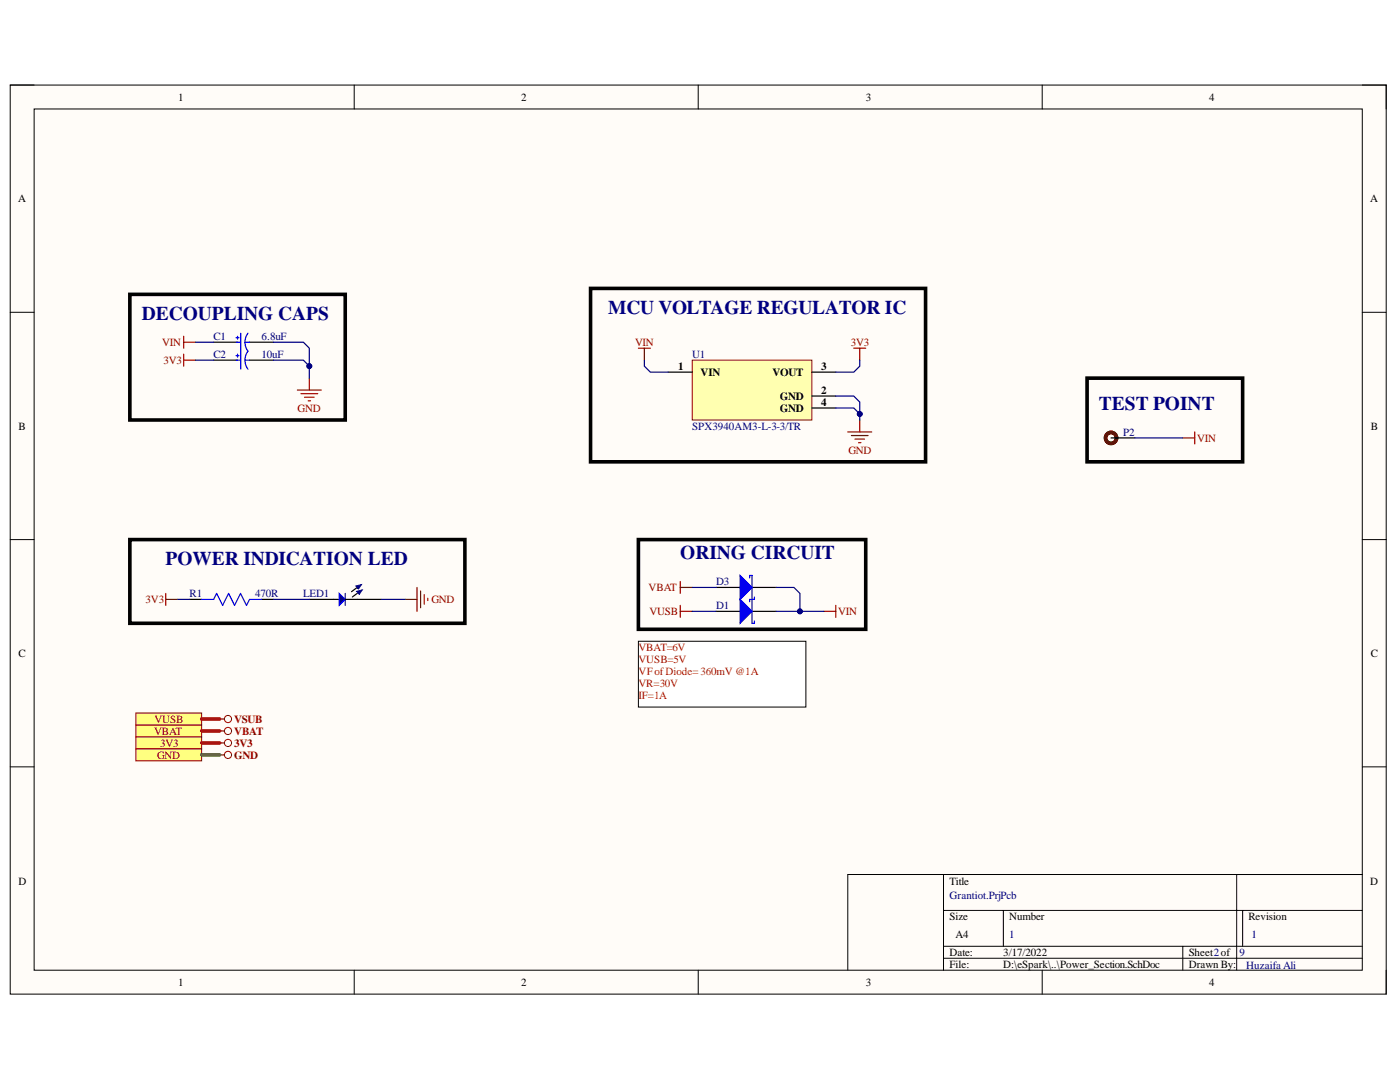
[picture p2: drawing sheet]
<svg xmlns="http://www.w3.org/2000/svg" width="279mm" height="216mm" viewBox="0 0 279 216" stroke-linecap="round" stroke-linejoin="round" font-family="sans-serif">
<path d="M2 17h274.6v181.4h-274.6z" fill-rule="evenodd" fill="#fffcf8"/>
<path d="M2 17h274.6v181.4h-274.6z" fill="none" stroke="#000" stroke-width=".2"/>
<path d="M6.8 21.7h265.1v171.9h-265.1z" fill-rule="evenodd" fill="#fffcf8"/>
<g fill="none" stroke="#000" stroke-width=".2">
<path d="M2 17h4.8M70.7 17v4.7M139.3 17v4.7M208 17v4.7M271.9 17h4.7v4.7M6.8 21.7h265.1v171.9h-265.1zM2 62.3h4.8M271.9 62.3h4.7M2 107.7h4.8M271.9 107.7h4.7M2 153h4.8M271.9 153h4.7"/>
<path d="M188.3 174.5v19.1M246.8 174.5v19.1M271.9 174.5h-102.7v19.1M70.7 193.6v4.8M139.3 193.6v4.8M188.3 181.7h83.6M188.3 188.8h83.6M188.3 191.2h83.6M200.2 181.7v7.1M208 193.6v4.8M236.1 188.8v4.8M248 181.7v7.1"/>
<path d="M276.6 193.6v4.8"/>
</g>
<g fill="none" stroke="#800000" stroke-width=".24">
<path d="M36.7 67.1v2.4M36.7 68.3h2.3M59.3 77.8h4.8M60.1 78.6h3.3M60.8 79.3h1.9M61.5 80h.5M61.7 75.4v2.4M127.4 69.5h2.4M128.6 69.5v2.4M170.4 69.5h2.4M171.6 69.5v2.4M236.1 87.4h2.3"/>
<path d="M238.4 86.2v2.4M33.1 118.4v2.4M33.1 119.6h2.4M80.8 119.6h2.4M83.2 117.2v4.8M83.9 117.9v3.4M84.7 118.6v2M85.4 119.4v.4M135.8 116v2.4M135.8 117.2h2.3M135.8 120.8v2.4M135.8 122h2.3"/>
<path d="M164.4 122h2.4M166.8 120.8v2.4M43.8 145.9h1M43.8 148.2h1"/>
</g>
<circle cx="221.7" cy="87.4" r="1.1" fill="none" stroke="#5b0f00" stroke-width=".72"/>
<path d="M221.7 87.4h4.8M37.9 119.6h2.3M52.2 119.6h2.4" fill="none" stroke="#000" stroke-width=".24"/>
<path d="M40.2 119.6h2.4l.6-1.2 1.2 2.4 1.2-2.4 1.2 2.4 1.2-2.4 1.2 2.4 .6-1.2h2.4" fill="none" stroke="#00f" stroke-width=".24"/>
<path d="M25.9 58.7h43v25.1h-43zM117.9 57.6h66.8v34.6h-66.8zM216.9 75.5h31.1v16.7h-31.1zM25.9 107.7h66.9v16.7h-66.9zM127.4 107.7h45.4v17.9h-45.4z" fill="none" stroke="#000" stroke-width=".72"/>
<g fill="none" stroke="#800000" stroke-width=".2">
<circle cx="45.5" cy="145.9" r=".71"/>
<circle cx="45.5" cy="148.2" r=".72"/>
</g>
<path d="M27.1 144.7h13.1v2.4h-13.1z" fill-rule="evenodd" fill="#ffff80"/>
<path d="M27.1 144.7h13.1v2.4h-13.1z" fill="none" stroke="#800000" stroke-width=".2"/>
<path d="M27.1 147.1h13.1v2.3h-13.1z" fill-rule="evenodd" fill="#ffff80"/>
<g fill="none" stroke="#800000" stroke-width=".2">
<path d="M27.1 147.1h13.1v2.3h-13.1z"/>
<circle cx="45.5" cy="150.6" r=".72"/>
</g>
<path d="M43.8 150.6h1" fill="none" stroke="#800000" stroke-width=".24"/>
<path d="M27.1 149.4h13.1v2.4h-13.1z" fill-rule="evenodd" fill="#ffff80"/>
<g fill="none" stroke="#800000" stroke-width=".2">
<path d="M27.1 149.4h13.1v2.4h-13.1z"/>
<circle cx="45.5" cy="143.5" r=".71"/>
</g>
<path d="M43.8 143.5h1" fill="none" stroke="#800000" stroke-width=".24"/>
<path d="M27.1 142.3h13.1v2.4h-13.1z" fill-rule="evenodd" fill="#ffff80"/>
<path d="M27.1 142.3h13.1v2.4h-13.1z" fill="none" stroke="#800000" stroke-width=".2"/>
<path d="M142.9 122h4.8M150.1 122h4.8" fill="none" stroke="#000" stroke-width=".24"/>
<path d="M147.7 119.6l2.4 2.4-2.4 2.4z" fill="#00f"/>
<path d="M147.7 119.6l2.4 2.4-2.4 2.4zM149.6 120.1v-.5h.5v4.8h.5v-.5" fill="none" stroke="#00f" stroke-width=".24"/>
<path d="M61.7 119.6h6M71.3 119.6h4.8" fill="none" stroke="#000" stroke-width=".24"/>
<path d="M67.7 118.4l1.2 1.2-1.2 1.2z" fill="#0c0087"/>
<path d="M67.7 118.4l1.2 1.2-1.2 1.2z" fill="none" stroke="#00f" stroke-width=".24"/>
<path d="M68.9 118.4v2.4" fill="none" stroke="#11037f" stroke-width=".24"/>
<path d="M68.9 119.6h2.4M71.3 117.2l-1.1 .9" fill="none" stroke="#000" stroke-width=".24"/>
<path d="M71 116.9l1.1-.2-.5 .8z" fill-rule="evenodd" fill="#0c0087"/>
<path d="M71 116.9l1.1-.2-.5 .8z" fill="none" stroke="#0c0087" stroke-width=".2"/>
<path d="M71.4 118.3l-1.1 .8" fill="none" stroke="#000" stroke-width=".24"/>
<path d="M71.2 118l1.1-.3-.6 .9z" fill-rule="evenodd" fill="#0c0087"/>
<path d="M71.2 118l1.1-.3-.6 .9z" fill="none" stroke="#0c0087" stroke-width=".2"/>
<path d="M142.9 117.2h4.8M150.1 117.2h4.8" fill="none" stroke="#000" stroke-width=".24"/>
<path d="M147.7 114.8l2.4 2.4-2.4 2.4z" fill="#00f"/>
<path d="M147.7 114.8l2.4 2.4-2.4 2.4zM149.6 115.3v-.5h.5v4.8h.5v-.5" fill="none" stroke="#00f" stroke-width=".24"/>
<path d="M127.4 128h33.4v13.1h-33.4z" fill-rule="evenodd" fill="#fff"/>
<path d="M127.4 128h33.4v13.1h-33.4z" fill="none" stroke="#000" stroke-width=".2"/>
<path d="M138.1 71.9h23.9v11.9h-23.9z" fill-rule="evenodd" fill="#ffffb0"/>
<path d="M138.1 71.9h23.9v11.9h-23.9z" fill="none" stroke="#800000" stroke-width=".2"/>
<path d="M42.6 71.9h4.8M42.6 68.3h4.8M49.8 71.9h4.8M49.8 68.3h4.8M133.4 74.3h4.7M162 74.3h4.8M162 79h4.8M162 81.4h4.8" fill="none" stroke="#000" stroke-width=".24"/>
<path d="M36.7 70.7v2.4M36.7 71.9h2.3M169.2 86.2h4.8M169.9 86.9h3.3M170.6 87.6h1.9M171.3 88.3h.5M171.6 83.8v2.4" fill="none" stroke="#800000" stroke-width=".24"/>
<path d="M47.1 71h.6M47.1 67.4h.6M47.2 71.9h.9M47.2 68.3h.9M47.4 67.1v.6M47.4 70.7v.6M48.1 66.5v7.2M48.9 71.9h.9M48.9 68.3h.9M49.5 70.1a2.98 2.98 0 0 0 0 3.6M49.5 66.5a2.98 2.98 0 0 0 0 3.6" fill="none" stroke="#00f" stroke-width=".24"/>
<path d="M39 71.9h3.6M39 68.3h3.6M54.6 71.9h5.9l1.2 1.2M226.5 87.4h9.6M35.5 119.6h2.4M54.6 119.6h7.1" fill="none" stroke="#000080" stroke-width=".24"/>
<path d="M40.2 150.6h3.6" fill="none" stroke="#38761d" stroke-width=".72"/>
<path d="M40.2 148.2h3.6M40.2 145.9h3.6M40.2 143.5h3.6" fill="none" stroke="#f00" stroke-width=".72"/>
<circle cx="61.7" cy="73.1" r=".48" fill="#000080"/>
<circle cx="61.7" cy="73.1" r=".48" fill="none" stroke="#000080" stroke-width=".2"/>
<path d="M54.6 68.3h5.9l1.2 1.2v5.9" fill="none" stroke="#000080" stroke-width=".24"/>
<circle cx="61.7" cy="73.1" r=".48" fill="#000080"/>
<circle cx="61.7" cy="73.1" r=".48" fill="none" stroke="#000080" stroke-width=".2"/>
<path d="M128.6 71.9v1.2l1.2 1.2h3.6M76.1 119.6h4.7M138.1 117.2h4.8M138.1 122h4.8M154.9 122h9.5" fill="none" stroke="#000080" stroke-width=".24"/>
<circle cx="159.6" cy="122" r=".48" fill="#000080"/>
<circle cx="159.6" cy="122" r=".48" fill="none" stroke="#000080" stroke-width=".2"/>
<path d="M154.9 117.2h3.5l1.2 1.2v3.6" fill="none" stroke="#000080" stroke-width=".24"/>
<circle cx="159.6" cy="122" r=".48" fill="#000080"/>
<circle cx="159.6" cy="122" r=".48" fill="none" stroke="#000080" stroke-width=".2"/>
<path d="M166.8 81.4h3.6l1.2 1.2v1.2" fill="none" stroke="#000080" stroke-width=".24"/>
<circle cx="171.6" cy="82.6" r=".48" fill="#000080"/>
<circle cx="171.6" cy="82.6" r=".48" fill="none" stroke="#000080" stroke-width=".2"/>
<path d="M166.8 79h3.6l1.2 1.2v2.4" fill="none" stroke="#000080" stroke-width=".24"/>
<circle cx="171.6" cy="82.6" r=".48" fill="#000080"/>
<circle cx="171.6" cy="82.6" r=".48" fill="none" stroke="#000080" stroke-width=".2"/>
<path d="M171.6 71.9v1.2l-1.2 1.2h-3.6" fill="none" stroke="#000080" stroke-width=".24"/>
<g font-size="3.9" fill="#000080">
<text x="28.3" y="63.9">DECOUPLING CAPS</text>
<text x="121.4" y="62.7">MCU VOLTAGE REGULATOR IC</text>
<text x="219.3" y="81.8">TEST POINT</text>
<text x="33" y="112.8">POWER INDICATION LED</text>
<text x="135.8" y="111.6">ORING CIRCUIT</text>
</g>
<g font-size="2.2">
<text x="35.6" y="20.1">1</text>
<text x="104" y="20.1">2</text>
<text x="172.8" y="20.1">3</text>
<text x="241.3" y="20.1">4</text>
<text x="3.6" y="40.4">A</text>
<text x="273.5" y="40.4">A</text>
<text x="135.3" y="73.8">1</text>
<text x="139.8" y="75">VIN</text>
<text x="154.2" y="75">VOUT</text>
<text x="163.9" y="73.8">3</text>
<text x="155.6" y="79.8">GND</text>
<text x="155.6" y="82.2">GND</text>
<text x="163.9" y="78.6">2</text>
<text x="163.9" y="81">4</text>
<text x="3.7" y="85.7">B</text>
<text x="273.6" y="85.7">B</text>
<text x="3.7" y="131.1">C</text>
<text x="273.6" y="131.1">C</text>
<text x="3.7" y="176.5">D</text>
<text x="189.5" y="176.5">Title</text>
<text x="273.5" y="176.5">D</text>
<text x="189.5" y="183.6">Size</text>
<text x="201.4" y="183.6">Number</text>
<text x="249.1" y="183.6">Revision</text>
<text x="189.5" y="190.8">Date:</text>
<text x="190.7" y="187.2">A4</text>
<text x="200.2" y="190.8">3/17/2022</text>
<text x="237.2" y="190.8">Sheet2of</text>
<text x="35.6" y="196.8">1</text>
<text x="104" y="196.8">2</text>
<text x="172.8" y="196.8">3</text>
<text x="189.5" y="193.1">File:</text>
<text x="200.2" y="193.1">D:\eSpark\..\Power_Section.SchDoc</text>
<text x="237.2" y="193.1">Drawn By:</text>
<text x="241.3" y="196.8">4</text>
</g>
<g font-size="2.2" fill="#800000">
<text x="32.4" y="69.1">VIN</text>
<text x="126.7" y="69.1">VIN</text>
<text x="169.8" y="69.1">3V3</text>
<text x="32.6" y="72.6">3V3</text>
<text x="59.4" y="82.2">GND</text>
<text x="238.9" y="88.2">VIN</text>
<text x="169.3" y="90.5">GND</text>
<text x="129.4" y="118">VBAT</text>
<text x="29.1" y="120.3">3V3</text>
<text x="86.1" y="120.3">GND</text>
<text x="129.6" y="122.8">VUSB</text>
<text x="167.3" y="122.8">VIN</text>
<text x="30.8" y="146.6">VBAT</text>
<text x="30.8" y="144.2">VUSB</text>
<text x="31.9" y="149">3V3</text>
<text x="46.7" y="146.6">VBAT</text>
<text x="46.7" y="149">3V3</text>
<text x="46.7" y="144.2">VSUB</text>
<text x="31.3" y="151.4">GND</text>
<text x="46.7" y="151.4">GND</text>
</g>
<g font-size="2.2" fill="#000080">
<text x="42.6" y="71.4">C2</text>
<text x="42.6" y="67.9">C1</text>
<text x="52.2" y="71.4">10uF</text>
<text x="52.2" y="67.9">6.8uF</text>
<text x="138.1" y="71.4">U1</text>
<text x="138.1" y="85.7">SPX3940AM3-L-3-3/TR</text>
<text x="224.1" y="87">P2</text>
<text x="37.8" y="119.2">R1</text>
<text x="50.9" y="119.2">470R</text>
<text x="60.5" y="119.2">LED1</text>
<text x="142.9" y="116.8">D3</text>
<text x="142.9" y="121.5">D1</text>
<text x="189.5" y="179.4">Grantiot.PrjPcb</text>
<text x="201.4" y="187.2">1</text>
<text x="247.4" y="190.8">9</text>
<text x="249.7" y="187.2">1</text>
<text x="248.7" y="193.4">Huzaifa Ali</text>
</g>
<g font-size="2.2" fill="#f00">
<text x="127.4" y="129.9">VBAT=6V</text>
<text x="127.4" y="132.3">VUSB=5V</text>
<text x="127.4" y="134.7">VFofDiode=360mV @1A</text>
<text x="127.4" y="137.1">VR=30V</text>
<text x="127.4" y="139.4">IF=1A</text>
</g>
</svg>
